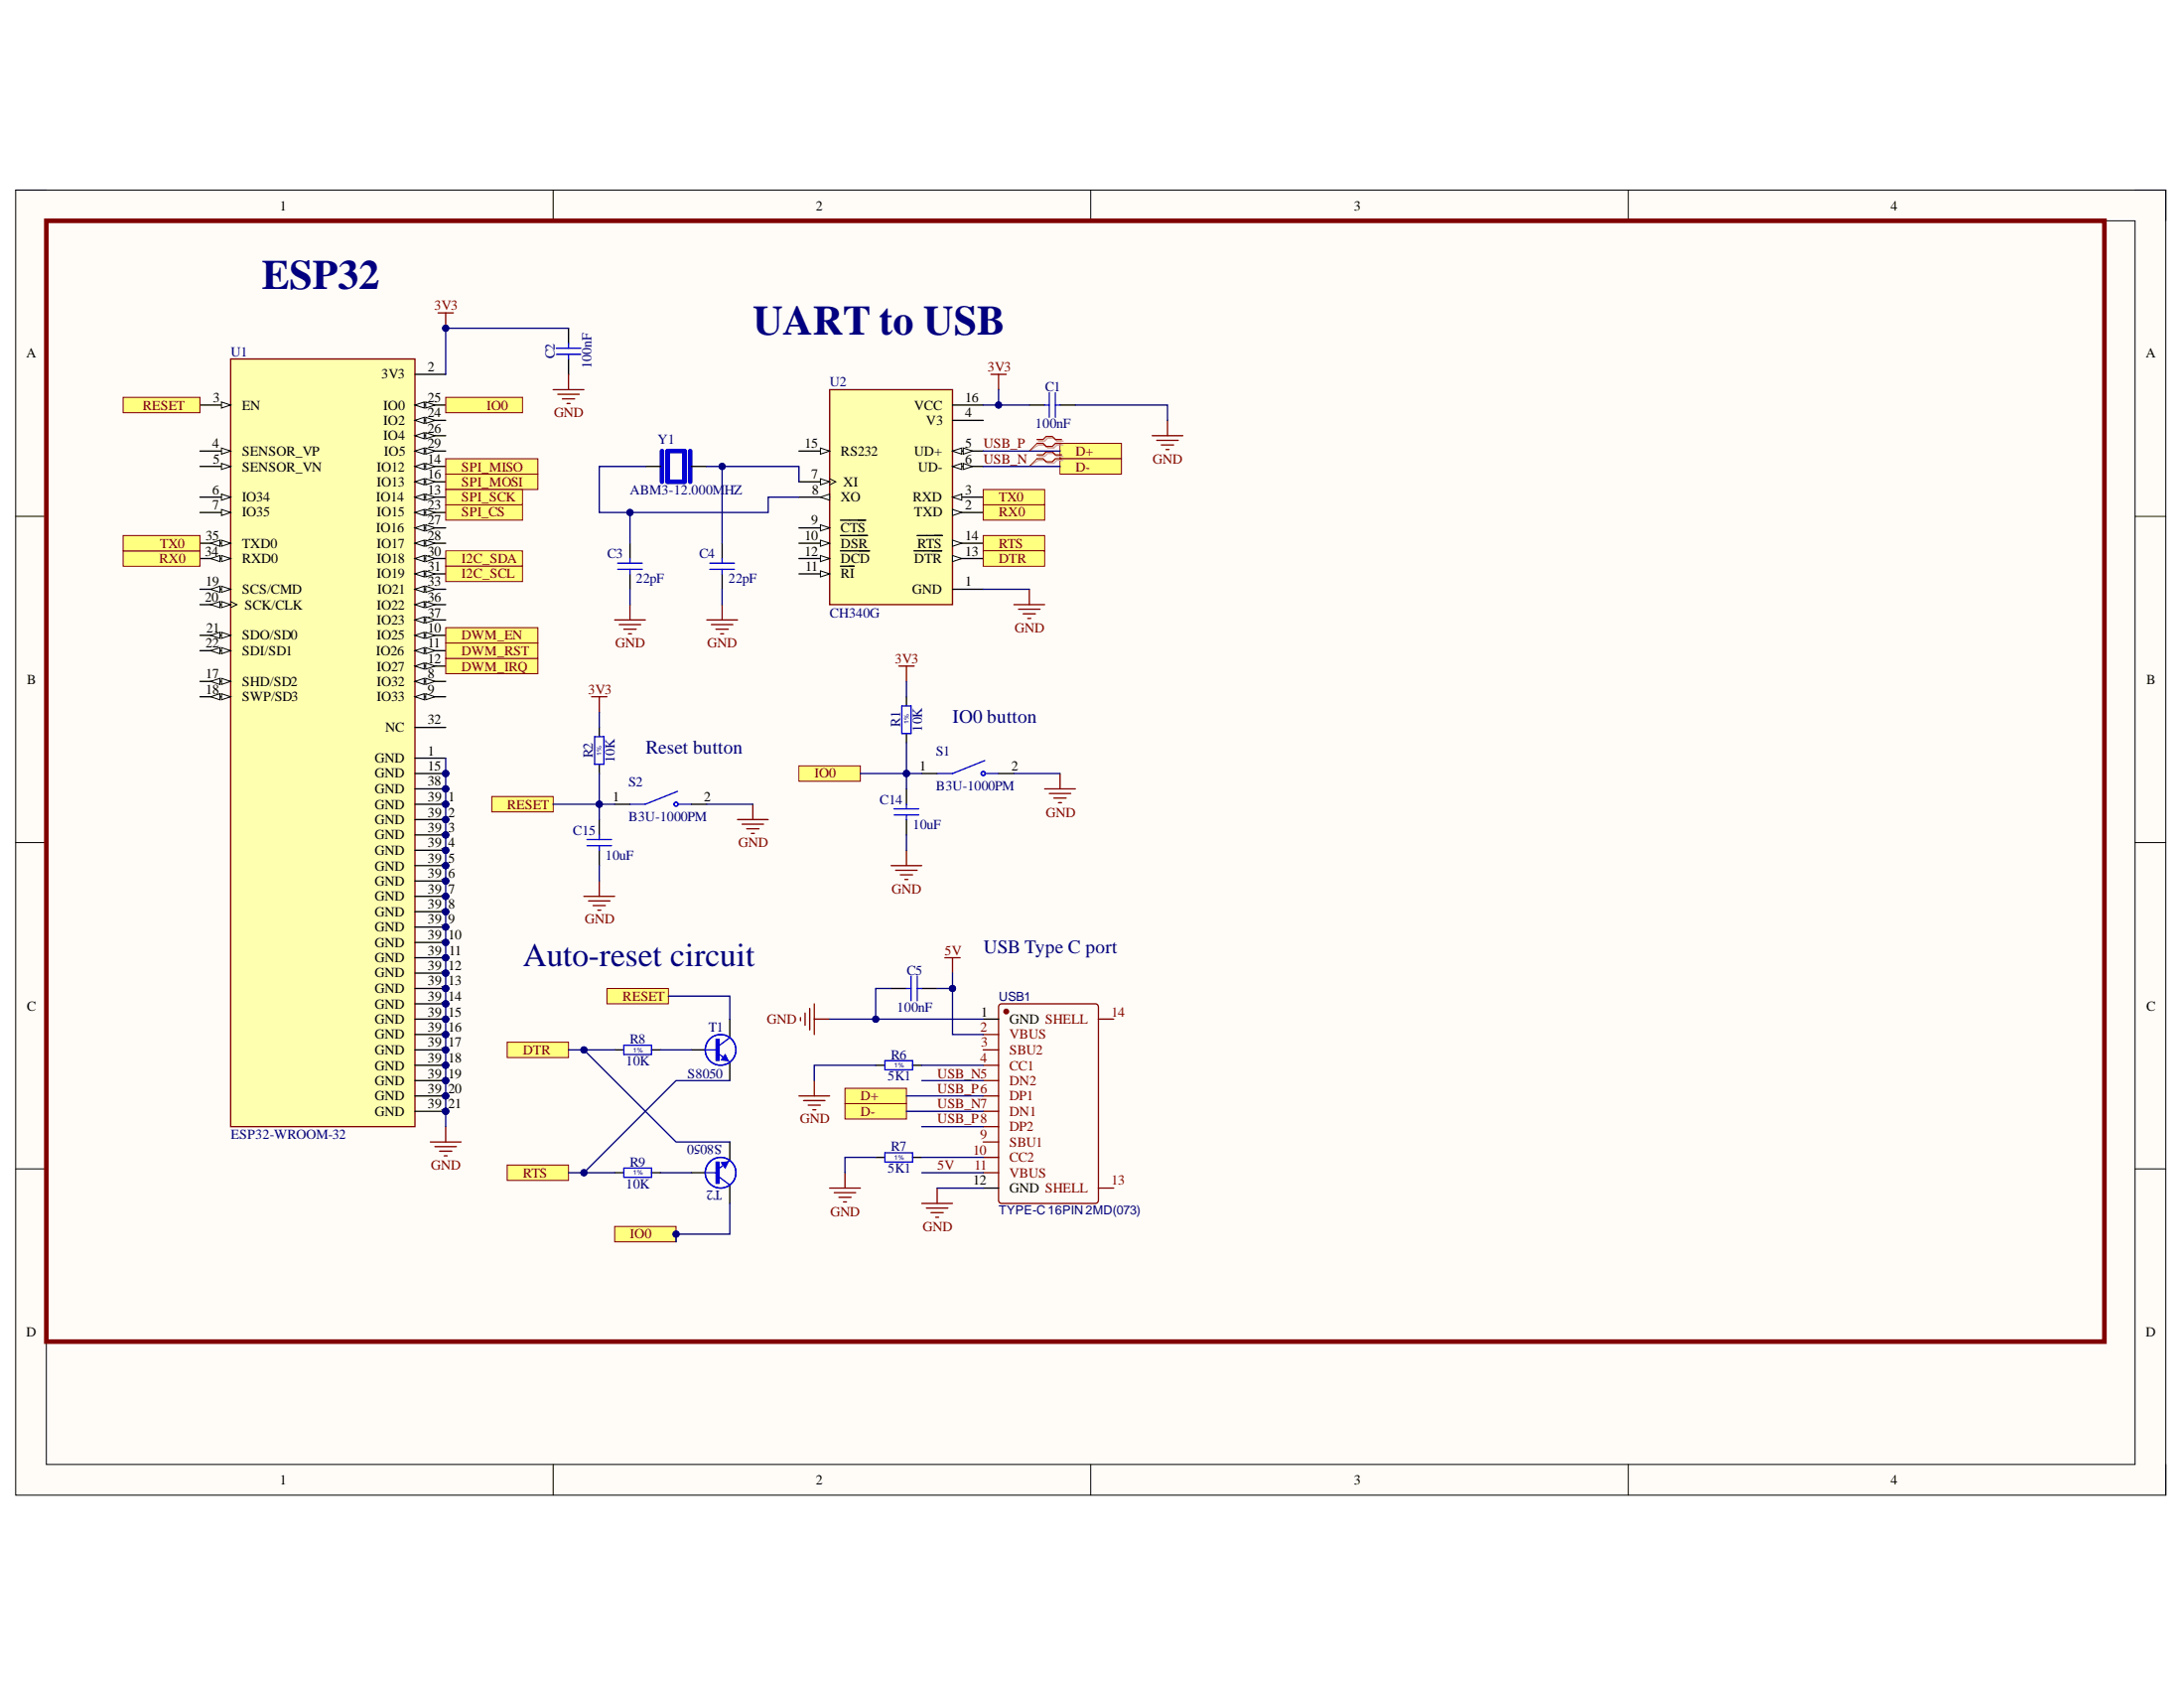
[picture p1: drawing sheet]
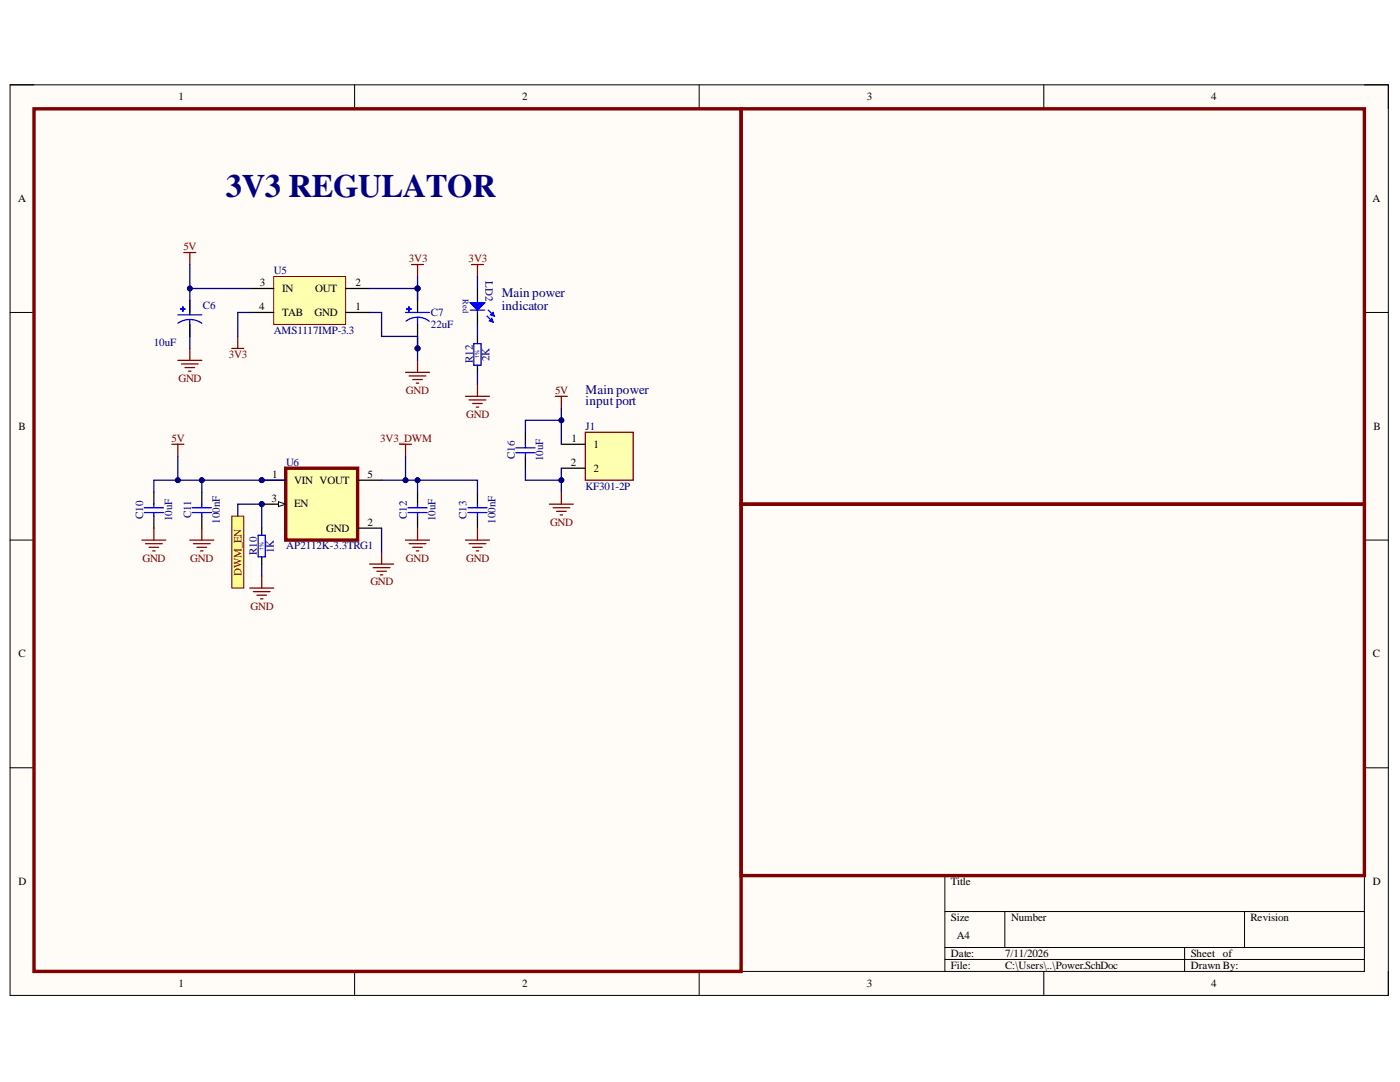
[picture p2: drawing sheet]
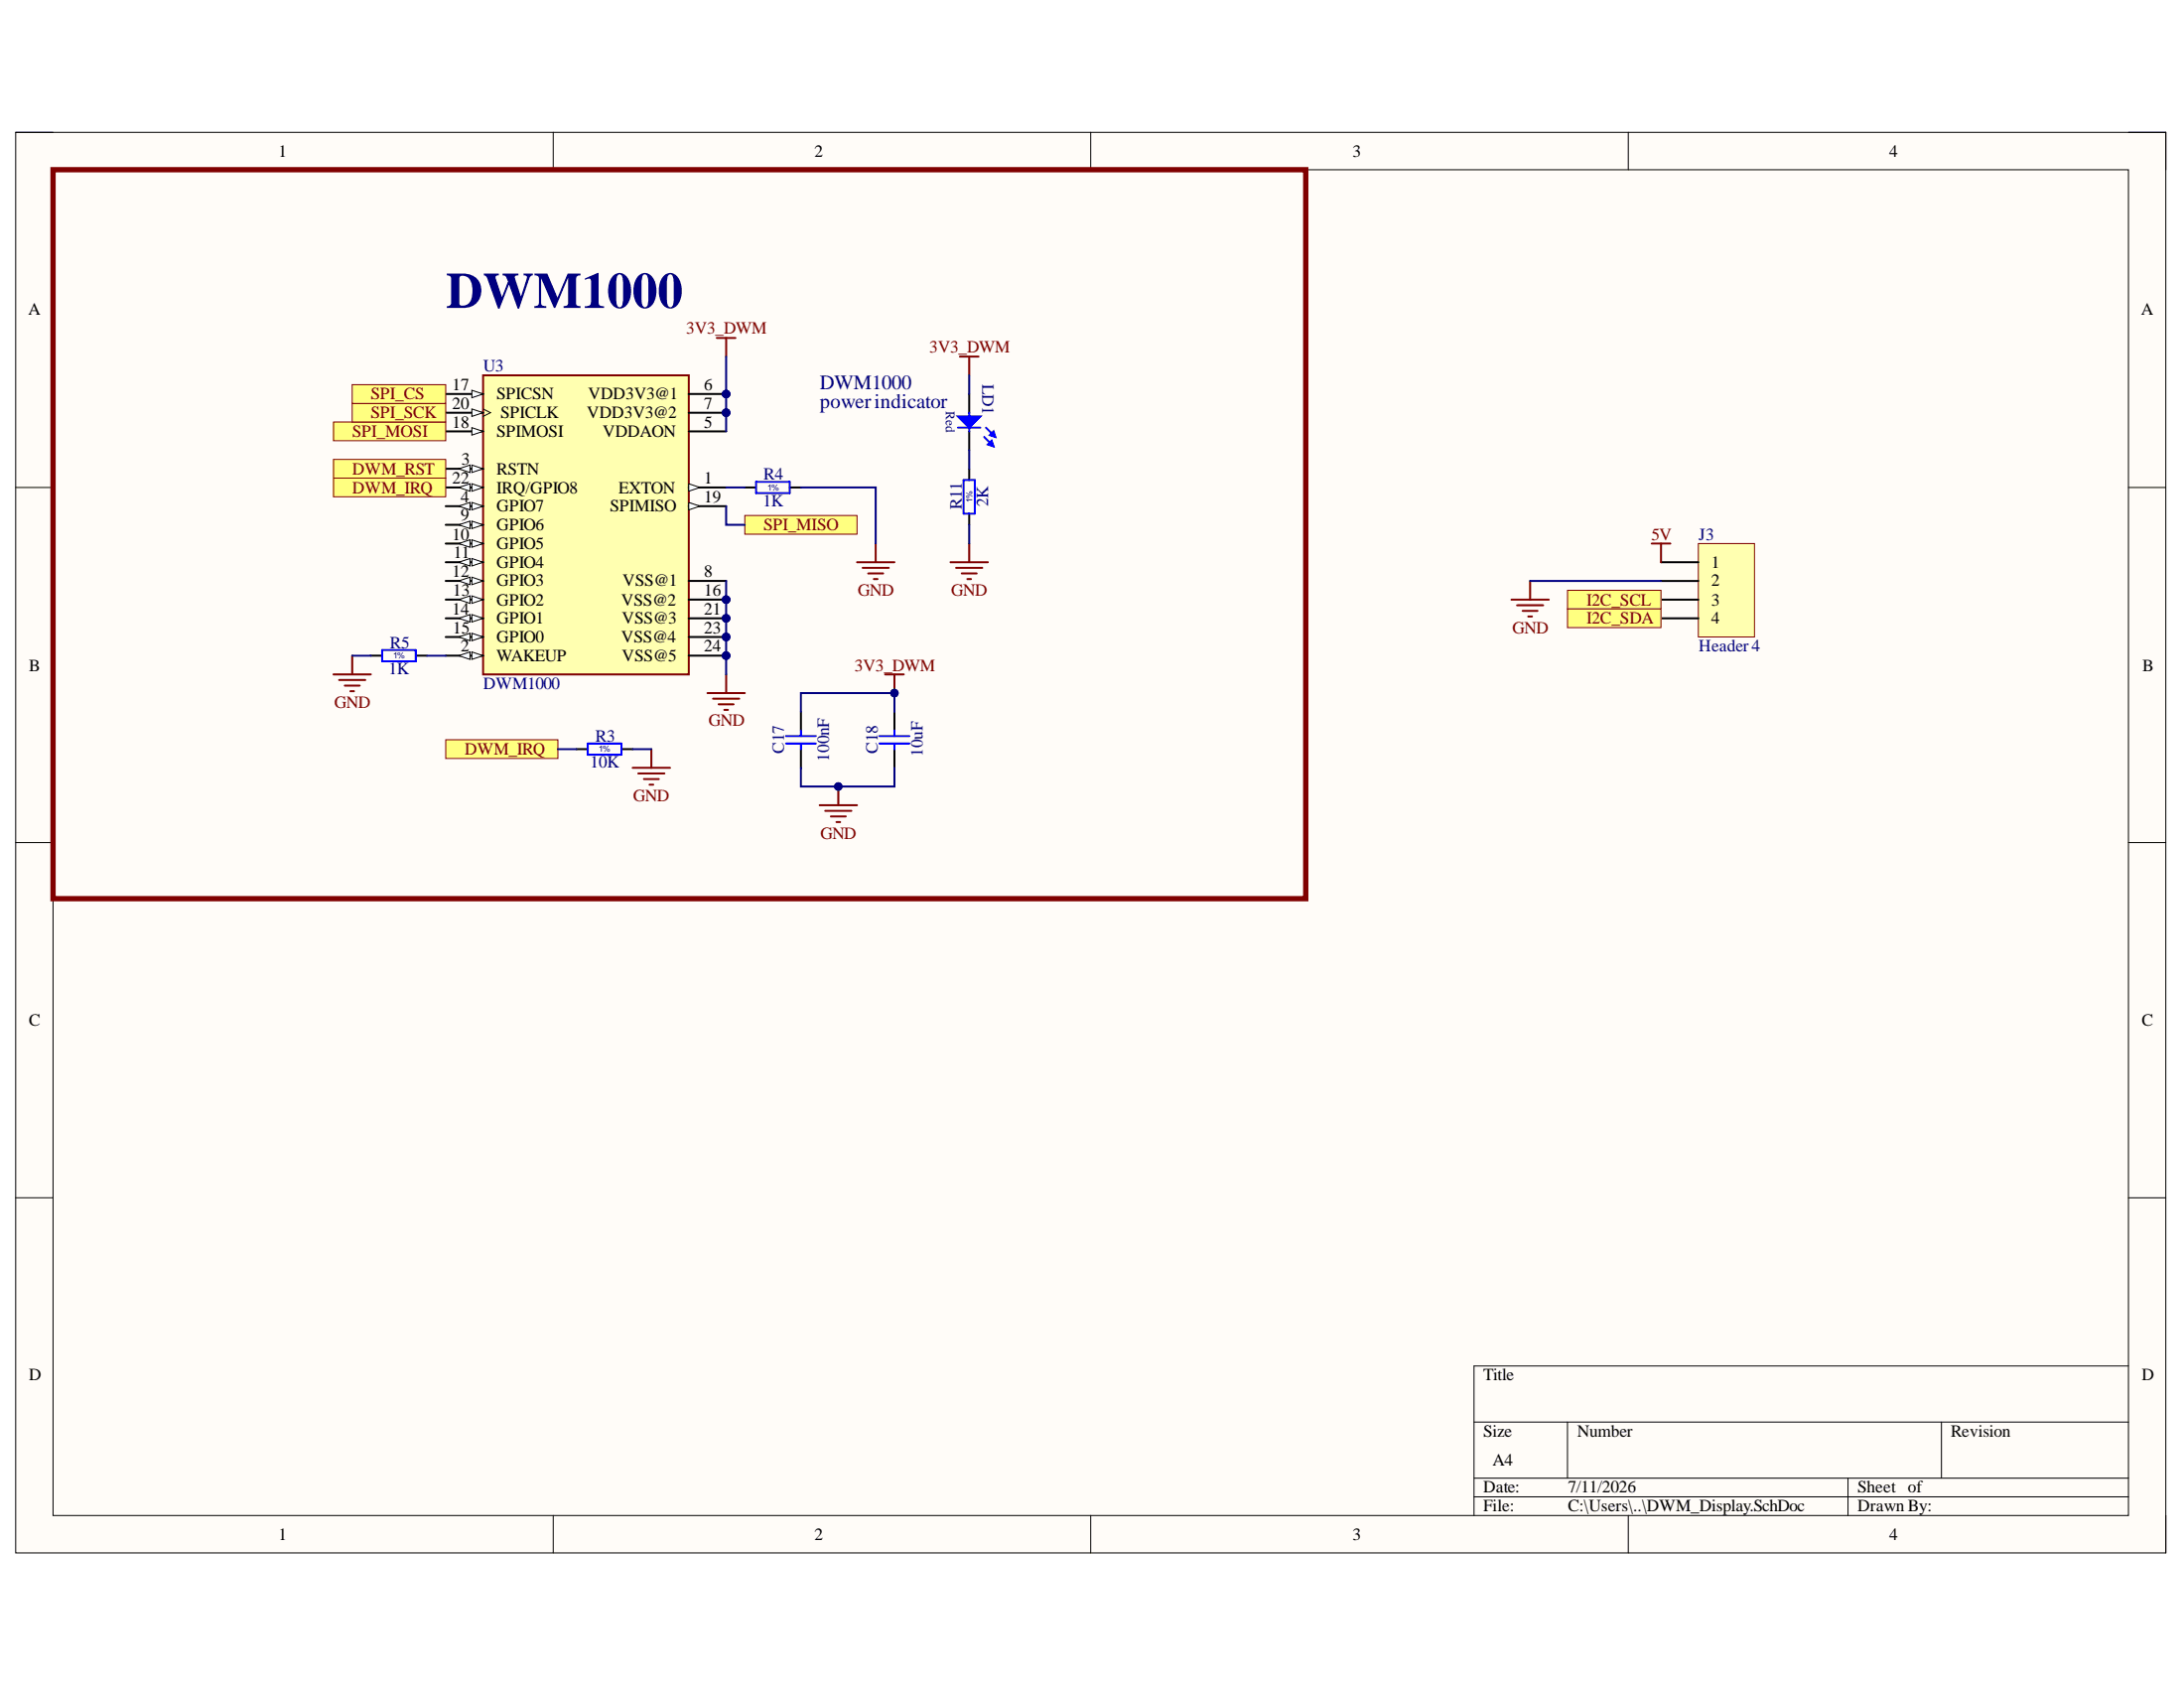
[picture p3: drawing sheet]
# Altium project Anchor.PrjPcb
3 sheets, 43 parts. Net scope: flat (ports and power ports of the same name join across sheets).
Board file: Anchor.PcbDoc
Sheets:
  Core.SchDoc
  Power.SchDoc
  DWM_Display.SchDoc

## Sheet Core.SchDoc
size Legal; SheetNumber: 1; SheetTotal: 3

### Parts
C1  100nF  [0603C]
C2  100nF  [0603C]
C3  22pF  [0603C]
C4  22pF  [0603C]
C5  100nF  [0603C]
C14  10uF  [0603C]
C15  10uF  [0603C]
R1  10K  [0603R]
R2  10K  [0603R]
R6  5K1  [0603R]
R7  5K1  [0603R]
R8  10K  [0603R]
R9  10K  [0603R]
S1  B3U-1000PM  [SW_B3U-1000PM]
S2  B3U-1000PM  [SW_B3U-1000PM]
T1  S8050  [SOT-23-3]
T2  S8050  [SOT-23-3]
U1  ESP32-WROOM-32  [MODULE_ESP32-WROOM-32]
U2  CH340G  [SOIC127P600X180-16N]
USB1  TYPE-C 16PIN 2MD(073)  [USB-C-SMD_TYPE-C-6PIN-2MD-073]
Y1  ABM3-12.000MHZ  [XTAL_ABM3-8.000MHZ-D2Y-T]

### Ports
D+, D-, DTR, DWM_EN, DWM_IRQ, DWM_RST, I2C_SCL, I2C_SDA, IO0, RESET, RTS, RX0, SPI_CS, SPI_MISO, SPI_MOSI, SPI_SCK, TX0

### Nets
3V3: C1.1 C2.2 R1.2 R2.2 U1.2(3V3) U2.16(VCC)
5V: C5.2 USB1.2(VBUS) USB1.11(VBUS)
GND: C1.2 C2.1 C3.1 C4.1 C5.1 C14.1 C15.1 R6.1 R7.1 S1.2 S2.2 U1.1(GND) U1.15(GND) U1.38(GND) U1.39_1(GND) U1.39_2(GND) U1.39_3(GND) U1.39_4(GND) U1.39_5(GND) U1.39_6(GND) U1.39_7(GND) U1.39_8(GND) U1.39_9(GND) U1.39_10(GND) U1.39_11(GND) U1.39_12(GND) U1.39_13(GND) U1.39_14(GND) U1.39_15(GND) U1.39_16(GND) U1.39_17(GND) U1.39_18(GND) U1.39_19(GND) U1.39_20(GND) U1.39_21(GND) U2.1(GND) USB1.1(GND) USB1.12(GND)
USB_N: U2.6(UD-) USB1.5(DN2) USB1.7(DN1) ; port D-
USB_P: U2.5(UD+) USB1.6(DP1) USB1.8(DP2) ; port D+
NetC3_2: C3.2 U2.8(XO) Y1.1
NetC4_2: C4.2 U2.7(XI) Y1.2
NetC14_2: C14.2 R1.1 S1.1 T2.3(C) U1.25(IO0) ; port IO0
NetC15_2: C15.2 R2.1 S2.1 T1.3(C) U1.3(EN) ; port RESET
NetJ3_3: U1.31(IO19) ; port I2C_SCL
NetJ3_4: U1.30(IO18) ; port I2C_SDA
NetR3_1: U1.12(IO27) ; port DWM_IRQ
NetR6_2: R6.2 USB1.4(CC1)
NetR7_2: R7.2 USB1.10(CC2)
NetR8_1: R8.1 T2.2(E) U2.13(~{DTR}) ; port DTR
NetR8_2: R8.2 T1.1(B)
NetR9_1: R9.1 T1.2(E) U2.14(~{RTS}) ; port RTS
NetR9_2: R9.2 T2.1(B)
NetR10_2: U1.10(IO25) ; port DWM_EN
NetU1_11: U1.11(IO26) ; port DWM_RST
NetU1_13: U1.13(IO14) ; port SPI_SCK
NetU1_14: U1.14(IO12) ; port SPI_MISO
NetU1_16: U1.16(IO13) ; port SPI_MOSI
NetU1_23: U1.23(IO15) ; port SPI_CS
NetU1_34: U1.34(RXD0) U2.2(TXD) ; port RX0
NetU1_35: U1.35(TXD0) U2.3(RXD) ; port TX0

Not connected (* = marked no-connect by the designer): U1 4(SENSOR_VP) 5(SENSOR_VN) 6(IO34) 7(IO35) 8(IO32) 9(IO33) 17(SHD/SD2) 18(SWP/SD3) 19(SCS/CMD) 20(SCK/CLK) 21(SDO/SD0) 22(SDI/SD1) 24(IO2) 26(IO4) 27(IO16) 28(IO17) 29(IO5) 32(NC) 33(IO21) 36(IO22) 37(IO23); U2 4(V3) 9(~{CTS}) 10(~{DSR}) 11(~{RI}) 12(~{DCD}) 15(RS232); USB1 3(SBU2) 9(SBU1) 13(SHELL) 14(SHELL)

### Layout directives
differential pair: USB_N, USB_P

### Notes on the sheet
- ESP32
- UART to USB
- Reset button
- IO0 button
- Auto-reset circuit
- USB Type C port

## Sheet Power.SchDoc
size A4; SheetNumber: 2; SheetTotal: 3

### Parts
C6  10uF  [CAPMP3216X180N]
C7  22uF  [CAPMP3528X210N]
C10  10uF  [0603C]
C11  100nF  [0603C]
C12  10uF  [0603C]
C13  100nF  [0603C]
C16  10uF  [0603C]
J1  KF301-2P  [HANDSON_KF301-2P]
LD2  (no value)  [0603 LED]
R10  1K  [0603R]
R12  2K  [0603R]
U5  AMS1117IMP-3.3  [VREG_LM1117IMP-3.3/NOPB]
U6  AP2112K-3.3TRG1  [SOT95P285X140-5N]

### Ports
DWM_EN

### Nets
3V3: C7.1 LD2.2(A) U5.2(OUT) U5.4(TAB)
3V3_DWM: C12.2 C13.2 U6.5(VOUT)
5V: C6.1 C10.2 C11.2 C16.2 J1.1 U5.3(IN) U6.1(VIN)
GND: C6.2 C7.2 C10.1 C11.1 C12.1 C13.1 C16.1 J1.2 R10.1 R12.1 U5.1(GND) U6.2(GND)
NetLD2_1: LD2.1(C) R12.2
NetR10_2: R10.2 U6.3(EN) ; port DWM_EN

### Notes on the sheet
- 3V3 REGULATOR
- (near LD2) Main power
- indicator
- Main power
- (near J1) input port

## Sheet DWM_Display.SchDoc
size A4; SheetNumber: 3; SheetTotal: 3

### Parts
C17  100nF  [0603C]
C18  10uF  [0603C]
J3  Header 4  [HDR1X4]
LD1  (no value)  [0603 LED]
R3  10K  [0603R]
R4  1K  [0603R]
R5  1K  [0603R]
R11  2K  [0603R]
U3  DWM1000  [XCVR_DWM1000]

### Blocks framed on the sheet
DWM1000: C17 C18 LD1 R3-R5 R11 U3

### Ports
DWM_IRQ, DWM_RST, I2C_SCL, I2C_SDA, SPI_CS, SPI_MISO, SPI_MOSI, SPI_SCK

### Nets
3V3_DWM: C17.2 C18.2 LD1.2(A) U3.5(VDDAON) U3.6(VDD3V3@1) U3.7(VDD3V3@2)
5V: J3.1
GND: C17.1 C18.1 J3.2 R3.2 R4.2 R5.1 R11.1 U3.8(VSS@1) U3.16(VSS@2) U3.21(VSS@3) U3.23(VSS@4) U3.24(VSS@5)
NetJ3_3: J3.3 ; port I2C_SCL
NetJ3_4: J3.4 ; port I2C_SDA
NetLD1_1: LD1.1(C) R11.2
NetR3_1: R3.1 U3.22(IRQ/GPIO8) ; port DWM_IRQ
NetR4_1: R4.1 U3.1(EXTON)
NetR5_2: R5.2 U3.2(WAKEUP)
NetU1_11: U3.3(RSTN) ; port DWM_RST
NetU1_13: U3.20(SPICLK) ; port SPI_SCK
NetU1_14: U3.19(SPIMISO) ; port SPI_MISO
NetU1_16: U3.18(SPIMOSI) ; port SPI_MOSI
NetU1_23: U3.17(SPICSN) ; port SPI_CS

Not connected (* = marked no-connect by the designer): U3 4(GPIO7) 9(GPIO6) 10(GPIO5) 11(GPIO4) 12(GPIO3) 13(GPIO2) 14(GPIO1) 15(GPIO0)

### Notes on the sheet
- DWM1000
- (near LD1) power indicator

## Nets that join several sheets
3V3: Core (6 pins), Power (C7.1 LD2.2 U5.2 U5.4)
3V3_DWM: Power (C12.2 C13.2 U6.5), DWM_Display (6 pins)
5V: Core (C5.2 USB1.2 USB1.11), Power (7 pins), DWM_Display (J3.1)
GND: Core (38 pins), Power (12 pins), DWM_Display (12 pins)
NetJ3_3: Core (U1.31), DWM_Display (J3.3)
NetJ3_4: Core (U1.30), DWM_Display (J3.4)
NetR3_1: Core (U1.12), DWM_Display (R3.1 U3.22)
NetR10_2: Core (U1.10), Power (R10.2 U6.3)
NetU1_11: Core (U1.11), DWM_Display (U3.3)
NetU1_13: Core (U1.13), DWM_Display (U3.20)
NetU1_14: Core (U1.14), DWM_Display (U3.19)
NetU1_16: Core (U1.16), DWM_Display (U3.18)
NetU1_23: Core (U1.23), DWM_Display (U3.17)
